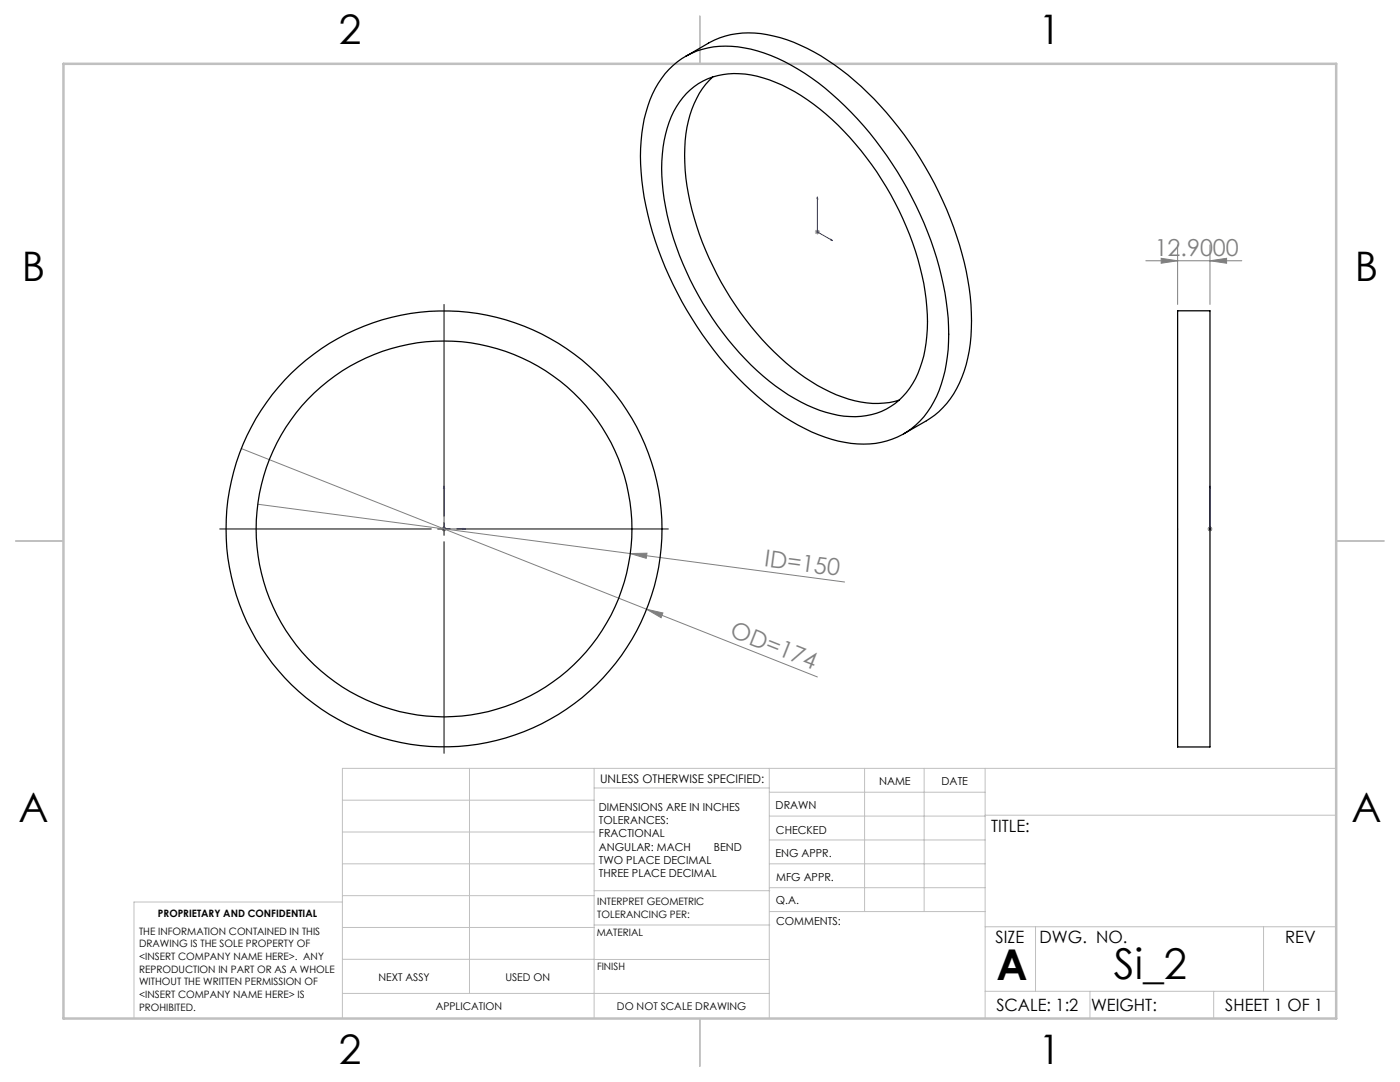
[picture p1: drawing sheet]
<svg xmlns="http://www.w3.org/2000/svg" width="279mm" height="216mm" viewBox="0 0 279 216" stroke-linecap="round" stroke-linejoin="round" font-family="sans-serif">
<path d="M163.1 39.3v7l3.1 1.7M163.1 39.3l.1 .4-.1-.1zM165.8 47.8l.4 .2-.4-.1zM88.6 97l.1 .4h-.2zM88.6 97v8.6h4.3M241.5 97v.4v-.4M241.5 97v8.6M92.5 105.4l.4 .2-.4 .1zM241.5 105.6h.1M241.5 105.4v.3z" fill="none" stroke="#00f" stroke-width=".2"/>
<g fill="none" stroke="#808080" stroke-width=".2">
<path d="M162.6 46.3h1.1M162.8 45.9l.7 .7M163.1 45.8v1M163.5 45.9l-.7 .7M228.7 52h19.1M231.7 51.5l3.3 .5-3.3 .5zM235 48.9v11.8M241.5 52l3.3-.5v1zM241.5 48.9v11.8M48.2 89.5l80.8 32.1M51.4 100.6l117.2 15.5M88.1 105.6h1"/>
<path d="M88.3 105.2l.7 .7M88.6 105v1M89 105.2l-.7 .7M125.8 110.5l3.3-.1-.1 1zM241 105.6h1M241.1 105.2l.7 .7M241.5 105v1M241.8 105.2l-.7 .7M129 121.6l3.3 .7-.4 1zM129 121.6l34.1 13.5"/>
</g>
<path d="M88.6 60.7v42.3M43.9 105.6h42.2M87.3 105.6h2.6M88.6 104.3v2.5M88.6 108.1v42.2M91.2 105.6h42.2" fill="none" stroke="#000" stroke-width=".2"/>
<g fill="none" stroke="#c0c0c0" stroke-width=".2">
<path d="M68.3 159.7h50.3M93.7 153.3v44.9M118.6 153.3v49.9M118.6 157.2h34.9M153.5 153.3v49.9M153.5 158.1h43.1M172.5 153.3v28.6M184.4 153.3v28.6M196.6 153.3v49.9M266.7 153.3h-198.4v49.9M68.3 178.7h50.3M68.3 172.4h50.3"/>
<path d="M68.3 166h50.3M68.3 180h-41.6v23.2M118.6 177.7h35M153.5 167.6h43.1M153.5 162.8h43.1M153.5 172.4h43.1M153.5 177.1h43.1M196.6 162.7h70.1M68.3 198.2h85.2M68.3 191.4l85.2 .1M68.3 185.1h50.3M118.6 184.6h35"/>
<path d="M153.6 181.9h43M196.6 197.8h70.1M196.6 184.9h70.1M206.7 184.9v12.9M217.5 197.8v5.4M242.2 197.8v5.4M252.2 184.9v12.9"/>
</g>
<path d="M139.7 3.2v9.5M3.1 107.9h9.6M266.7 107.9h9.5M139.7 203.2v9.6" fill="none" stroke="#c0c0c0" stroke-width=".25"/>
<path d="M12.7 12.7h254v190.5h-254z" fill="none" stroke="#c0c0c0" stroke-width=".5"/>
<g fill="#00f">
<path d="M92.5 105.4l.4 .2-.4 .1zM88.6 97l.1 .4h-.2z"/>
<path d="M165.8 47.8l.4 .2-.4-.1zM163.1 39.3l.1 .4-.1-.1zM241.5 105.4v.3zM241.5 97v.4z"/>
</g>
<g fill="#808080">
<path d="M129 121.6l3.3 .7-.4 1z"/>
<path d="M125.8 110.5l3.3-.1-.1 1z"/>
<path d="M241.5 52l3.3-.5v1zM231.7 51.5l3.3 .5-3.3 .5z"/>
</g>
<g fill="none" stroke="#000" stroke-width=".25">
<path d="M133.5 13.8a16.1 16.1 0 0 1 15.1-4.2 36.8 36.8 0 0 1 17.4 9.1 70.8 70.8 0 0 1 22.8 41.4 34.2 34.2 0 0 1-1.9 19 15.7 15.7 0 0 1-17 9.4 34.8 34.8 0 0 1-17.4-8.3 70.3 70.3 0 0 1-24.4-44.2 32.4 32.4 0 0 1 2.7-18.4l1.2-2zM136.8 11.3l4.6-2.7a17.9 17.9 0 0 1 14.3-1.1 45.9 45.9 0 0 1 20 13.6 71.1 71.1 0 0 1 17.9 38.1 32.8 32.8 0 0 1-2.1 17.2 16.5 16.5 0 0 1-6.6 7.6l-4.6 2.6M137 18.7a13.8 13.8 0 0 1 12.9-3.7 33.7 33.7 0 0 1 16.2 8.8 61.3 61.3 0 0 1 18.7 35.9 28.3 28.3 0 0 1-2.1 15.9 13.5 13.5 0 0 1-14.3 7.4 30.5 30.5 0 0 1-14.8-6.9 61 61 0 0 1-21.3-38 27.2 27.2 0 0 1 2.7-16.8zM142.2 15.3a19.6 19.6 0 0 0-5.5 14.2 52.1 52.1 0 0 0 7.2 26.8 55.4 55.4 0 0 0 19.2 20.6 22.2 22.2 0 0 0 14.4 3.4l2-.5M235 62h6.5v87h-6.5z"/>
<circle cx="88.6" cy="105.5" r="37.5"/>
<circle cx="88.6" cy="105.5" r="43.5"/>
</g>
<g font-size="8.5">
<text x="198.9" y="195.5">A</text>
<text x="222.3" y="195.4">Si_2</text>
</g>
<g font-size="8.1">
<text x="67.6" y="8.9">2</text>
<text x="207.3" y="8.9">1</text>
<text x="4.4" y="56.1">B</text>
<text x="270.4" y="56.1">B</text>
<text x="3.7" y="164.1">A</text>
<text x="269.7" y="164.1">A</text>
<text x="67.6" y="212.4">2</text>
<text x="207.3" y="212.4">1</text>
</g>
<g font-size="4.7" fill="#808080">
<text x="230.4" y="51">12.9000</text>
<text x="152.5" y="113" transform="rotate(8 152.5 113)">ID=150</text>
<text x="145.5" y="127" transform="rotate(22 145.5 127)">OD=174</text>
</g>
<g font-size="3.4">
<text x="197.8" y="166">TITLE:</text>
<text x="198.7" y="188.1">SIZE</text>
<text x="207.5" y="188.1">DWG. NO.</text>
<text x="256.5" y="188.2">REV</text>
<text x="198.8" y="201.7">SCALE: 1:2</text>
<text x="217.7" y="201.8">WEIGHT:</text>
<text x="244.5" y="201.7">SHEET 1 OF 1</text>
</g>
<text font-size="2.4" x="119.8" y="156.2">UNLESS OTHERWISE SPECIFIED:</text>
<g font-size="2.2">
<text x="119.5" y="161.8">DIMENSIONS ARE IN INCHES</text>
<text x="154.8" y="161.4">DRAWN</text>
<text x="175.4" y="156.6">NAME</text>
<text x="187.9" y="156.7">DATE</text>
<text x="119.5" y="164.4">TOLERANCES:</text>
<text x="119.5" y="167.1">FRACTIONAL</text>
<text x="154.9" y="166.3">CHECKED</text>
<text x="119.5" y="169.7">ANGULAR: MACH</text>
<text x="119.5" y="172.4">TWO PLACE DECIMAL</text>
<text x="142.5" y="169.7">BEND</text>
<text x="154.8" y="171">ENG APPR.</text>
<text x="119.5" y="175">THREE PLACE DECIMAL</text>
<text x="154.9" y="175.7">MFG APPR.</text>
<text x="154.9" y="180.4">Q.A.</text>
<text x="154.9" y="184.6">COMMENTS:</text>
</g>
<g font-size="2.1">
<text x="75.5" y="195.7">NEXT ASSY</text>
<text x="100.9" y="195.7">USED ON</text>
<text x="86.9" y="201.5">APPLICATION</text>
<text x="123.1" y="201.6">DO NOT SCALE DRAWING</text>
</g>
<g font-size="2">
<text x="31.5" y="182.9">PROPRIETARY AND CONFIDENTIAL</text>
<text x="119.2" y="180.6">INTERPRET GEOMETRIC</text>
<text x="119.2" y="183.1">TOLERANCING PER:</text>
<text x="27.8" y="186.5">THE INFORMATION CONTAINED IN THIS</text>
<text x="27.8" y="189">DRAWING IS THE SOLE PROPERTY OF</text>
<text x="27.8" y="191.6">&lt;INSERT COMPANY NAME HERE&gt;. ANY</text>
<text x="119.1" y="186.7">MATERIAL</text>
<text x="27.8" y="194.1">REPRODUCTION IN PART OR AS A WHOLE</text>
<text x="27.8" y="196.6">WITHOUT THE WRITTEN PERMISSION OF</text>
<text x="119.1" y="193.5">FINISH</text>
<text x="27.8" y="199.1">&lt;INSERT COMPANY NAME HERE&gt; IS</text>
<text x="27.8" y="201.7">PROHIBITED.</text>
</g>
</svg>
